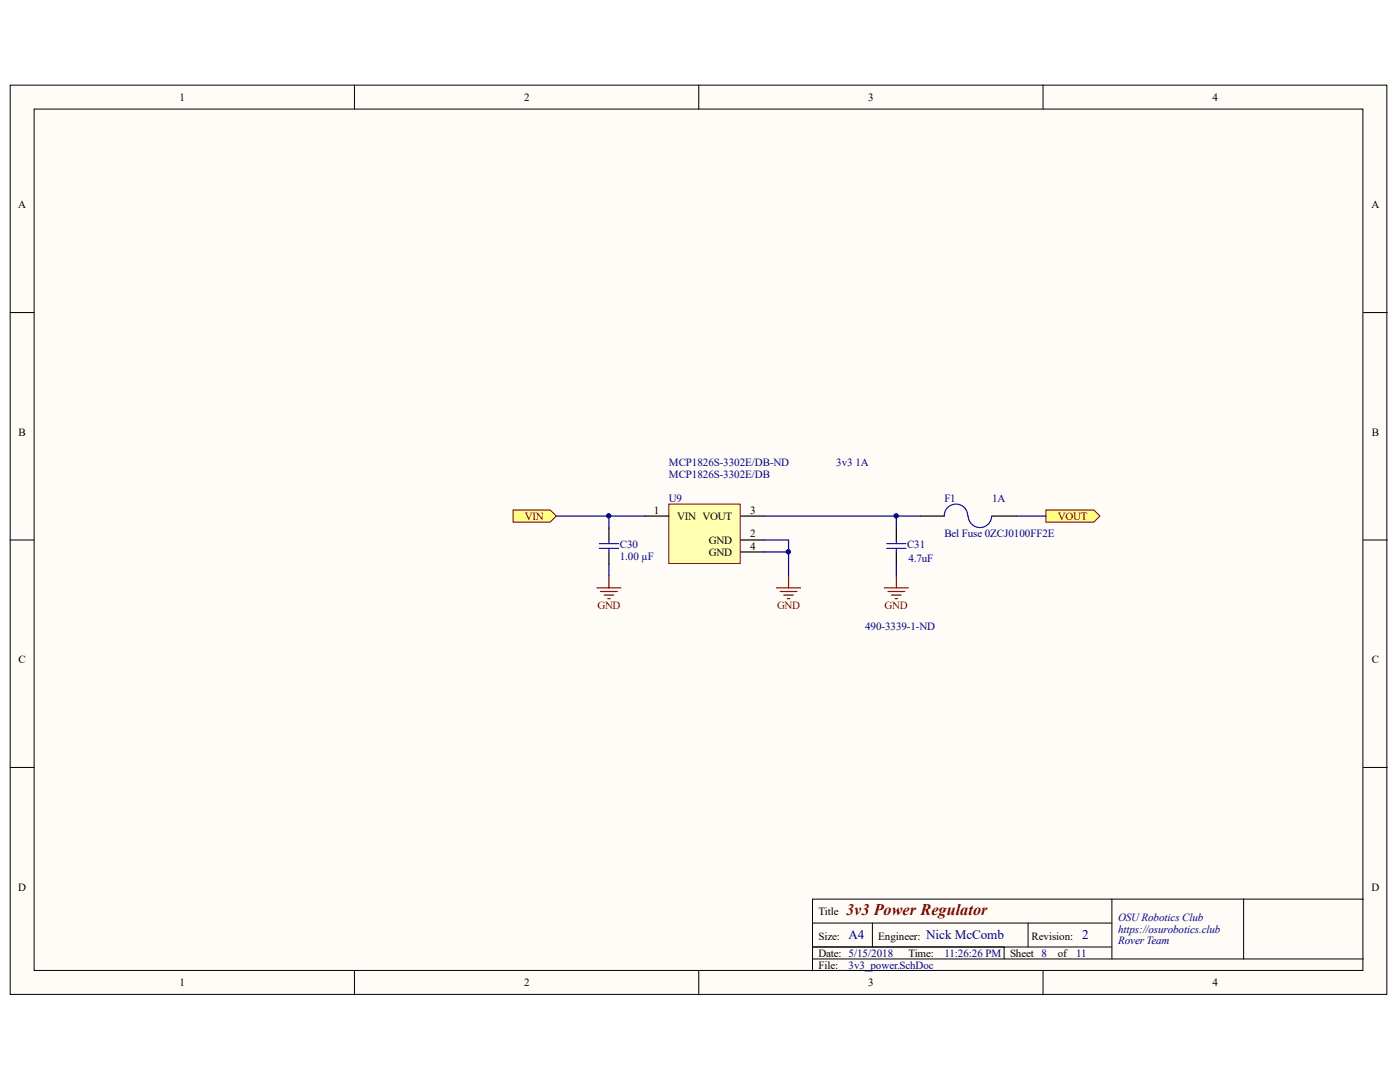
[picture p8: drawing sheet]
<svg xmlns="http://www.w3.org/2000/svg" width="279mm" height="216mm" viewBox="0 0 279 216" stroke-linecap="round" stroke-linejoin="round" font-family="sans-serif">
<g fill="#fffcf8" stroke="#000" stroke-width=".2">
<path d="M2 17h274.8v181.4h-274.8z"/>
<path d="M6.8 21.8h265.2v171.8h-265.2z"/>
</g>
<g fill="none" stroke="#000" stroke-width=".2">
<path d="M70.7 17v4.8M139.5 17v4.8M208.2 17v4.8M2 62.4h4.8M272.1 62.4h4.8M2 107.8h4.8M272.1 107.8h4.8M2 153.1h4.8M272.1 153.1h4.8M221.9 179.4v12M248.2 179.4h-86v14.3M272.1 179.4h-23.9v12"/>
<path d="M70.7 193.7v4.8M139.5 193.7v4.8M162.2 184.2h59.7M162.2 191.4h109.9M162.2 189h59.7M174.1 184.2v4.8M200.4 189v2.4M205.2 184.2v4.8M208.2 193.7v4.8"/>
</g>
<g fill="#ffff80" stroke="#800000" stroke-width=".2">
<path d="M102.4 101.8h7.4l1.2 1.2-1.2 1.2h-7.4z" fill-rule="evenodd"/>
<path d="M208.7 101.8h9.6l1.2 1.2-1.2 1.2h-9.6z" fill-rule="evenodd"/>
</g>
<path d="M111 103h17.7M152.6 103h31.1" fill="none" stroke="#000080" stroke-width=".24"/>
<path d="M119.1 117.3h4.8M119.9 118h3.3M120.6 118.7h1.9M121.3 119.5h.5M121.5 114.9v2.4" fill="none" stroke="#800000" stroke-width=".24"/>
<path d="M121.5 105.4v2.4M121.5 110.1v2.4" fill="none" stroke="#000" stroke-width=".24"/>
<path d="M119.6 108.5h3.8M119.6 109.4h3.8M121.5 107.8v.7M121.5 109.4v.7" fill="none" stroke="#00f" stroke-width=".24"/>
<path d="M133.5 100.6h14.2v11.8h-14.2z" fill="#ffffb0" stroke="#800000" stroke-width=".2"/>
<path d="M128.7 103h4.8M147.8 103h4.8M147.8 107.8h4.8M147.8 110.1h4.8M178.9 105.4v2.4M178.9 110.1v2.4M183.7 103h4.7M198 103h4.8" fill="none" stroke="#000" stroke-width=".24"/>
<path d="M177 108.5h3.8M177 109.4h3.8M178.9 107.8v.7M178.9 109.4v.7M193.1 103a2.34 2.34 0 0 0-2.3-2.4 2.34 2.34 0 0 0-2.4 2.4M197.9 103a2.34 2.34 0 0 1-2.3 2.3 2.34 2.34 0 0 1-2.4-2.3" fill="none" stroke="#00f" stroke-width=".24"/>
<path d="M121.5 103v2.4M121.5 112.5v2.4M152.6 107.8h4.8v7.1M152.6 110.1h4.8M178.9 103v2.4M178.9 112.5v2.4M202.8 103h5.9" fill="none" stroke="#000080" stroke-width=".24"/>
<g fill="#000080" stroke="#000080" stroke-width=".2">
<circle cx="178.8" cy="102.9" r=".43"/>
<circle cx="121.5" cy="102.9" r=".43"/>
<circle cx="157.3" cy="110.1" r=".43"/>
</g>
<path d="M155 117.3h4.8M155.7 118h3.3M156.4 118.7h1.9M157.1 119.5h.5M157.4 114.9v2.4M176.5 117.3h4.8M177.2 118h3.4M177.9 118.7h1.9M178.6 119.5h.5M178.9 114.9v2.4" fill="none" stroke="#800000" stroke-width=".24"/>
<text font-size="3.2" fill="#800000" x="168.9" y="182.5">3v3 Power Regulator</text>
<g font-size="2.6" fill="#000080">
<text x="169.4" y="187.4">A4</text>
<text x="184.8" y="187.4">Nick McComb</text>
<text x="215.9" y="187.4">2</text>
</g>
<g font-size="2.2">
<text x="35.9" y="20.1">1</text>
<text x="104.6" y="20.1">2</text>
<text x="173.2" y="20.1">3</text>
<text x="242" y="20.1">4</text>
<text x="3.6" y="41.6">A</text>
<text x="273.7" y="41.6">A</text>
<text x="3.7" y="87">B</text>
<text x="273.8" y="87">B</text>
<text x="130.5" y="102.5">1</text>
<text x="135.1" y="103.7">VIN VOUT</text>
<text x="149.7" y="107.2">2</text>
<text x="149.7" y="102.5">3</text>
<text x="141.5" y="108.5">GND</text>
<text x="141.5" y="110.9">GND</text>
<text x="149.7" y="109.7">4</text>
<text x="3.7" y="132.3">C</text>
<text x="273.8" y="132.3">C</text>
<text x="3.6" y="177.7">D</text>
<text x="273.7" y="177.7">D</text>
<text x="163.4" y="182.5">Title</text>
<text x="163.4" y="187.5">Size:</text>
<text x="163.4" y="190.9">Date: 5/15/2018</text>
<text x="175.3" y="187.5">Engineer:</text>
<text x="181.3" y="190.9">Time:</text>
<text x="201.6" y="190.9">Sheet 8</text>
<text x="205.9" y="187.5">Revision:</text>
<text x="211.1" y="190.9">of</text>
<text x="35.9" y="196.8">1</text>
<text x="104.6" y="196.8">2</text>
<text x="163.4" y="193.3">File:</text>
<text x="173.2" y="196.8">3</text>
<text x="242" y="196.8">4</text>
</g>
<g font-size="2.2" fill="#000080">
<text x="133.5" y="95.3">MCP1826S-3302E/DB</text>
<text x="133.5" y="93">MCP1826S-3302E/DB-ND</text>
<text x="166.9" y="93">3v3 1A</text>
<text x="133.5" y="100.1">U9</text>
<text x="188.5" y="100.1">F1</text>
<text x="198" y="100.1">1A</text>
<text x="188.5" y="107.2">Bel Fuse 0ZCJ0100FF2E</text>
<text x="123.7" y="111.8">1.00 µF</text>
<text x="123.7" y="109.4">C30</text>
<text x="181" y="109.4">C31</text>
<text x="181.3" y="112.1">4.7uF</text>
<text x="172.7" y="125.7">490-3339-1-ND</text>
<text x="223.1" y="183.7">OSURobotics Club</text>
<text x="188.5" y="190.9">11:26:26 PM</text>
<text x="214.8" y="190.9">11</text>
<text x="223.1" y="186.1">https://osurobotics.club</text>
<text x="223.1" y="188.5">Rover Team</text>
<text x="169.4" y="193.3">3v3_power.SchDoc</text>
</g>
<g font-size="2.2" fill="#800000">
<text x="104.8" y="103.7">VIN</text>
<text x="211.1" y="103.7">VOUT</text>
<text x="119.2" y="121.6">GND</text>
<text x="155.1" y="121.6">GND</text>
<text x="176.5" y="121.6">GND</text>
</g>
</svg>
